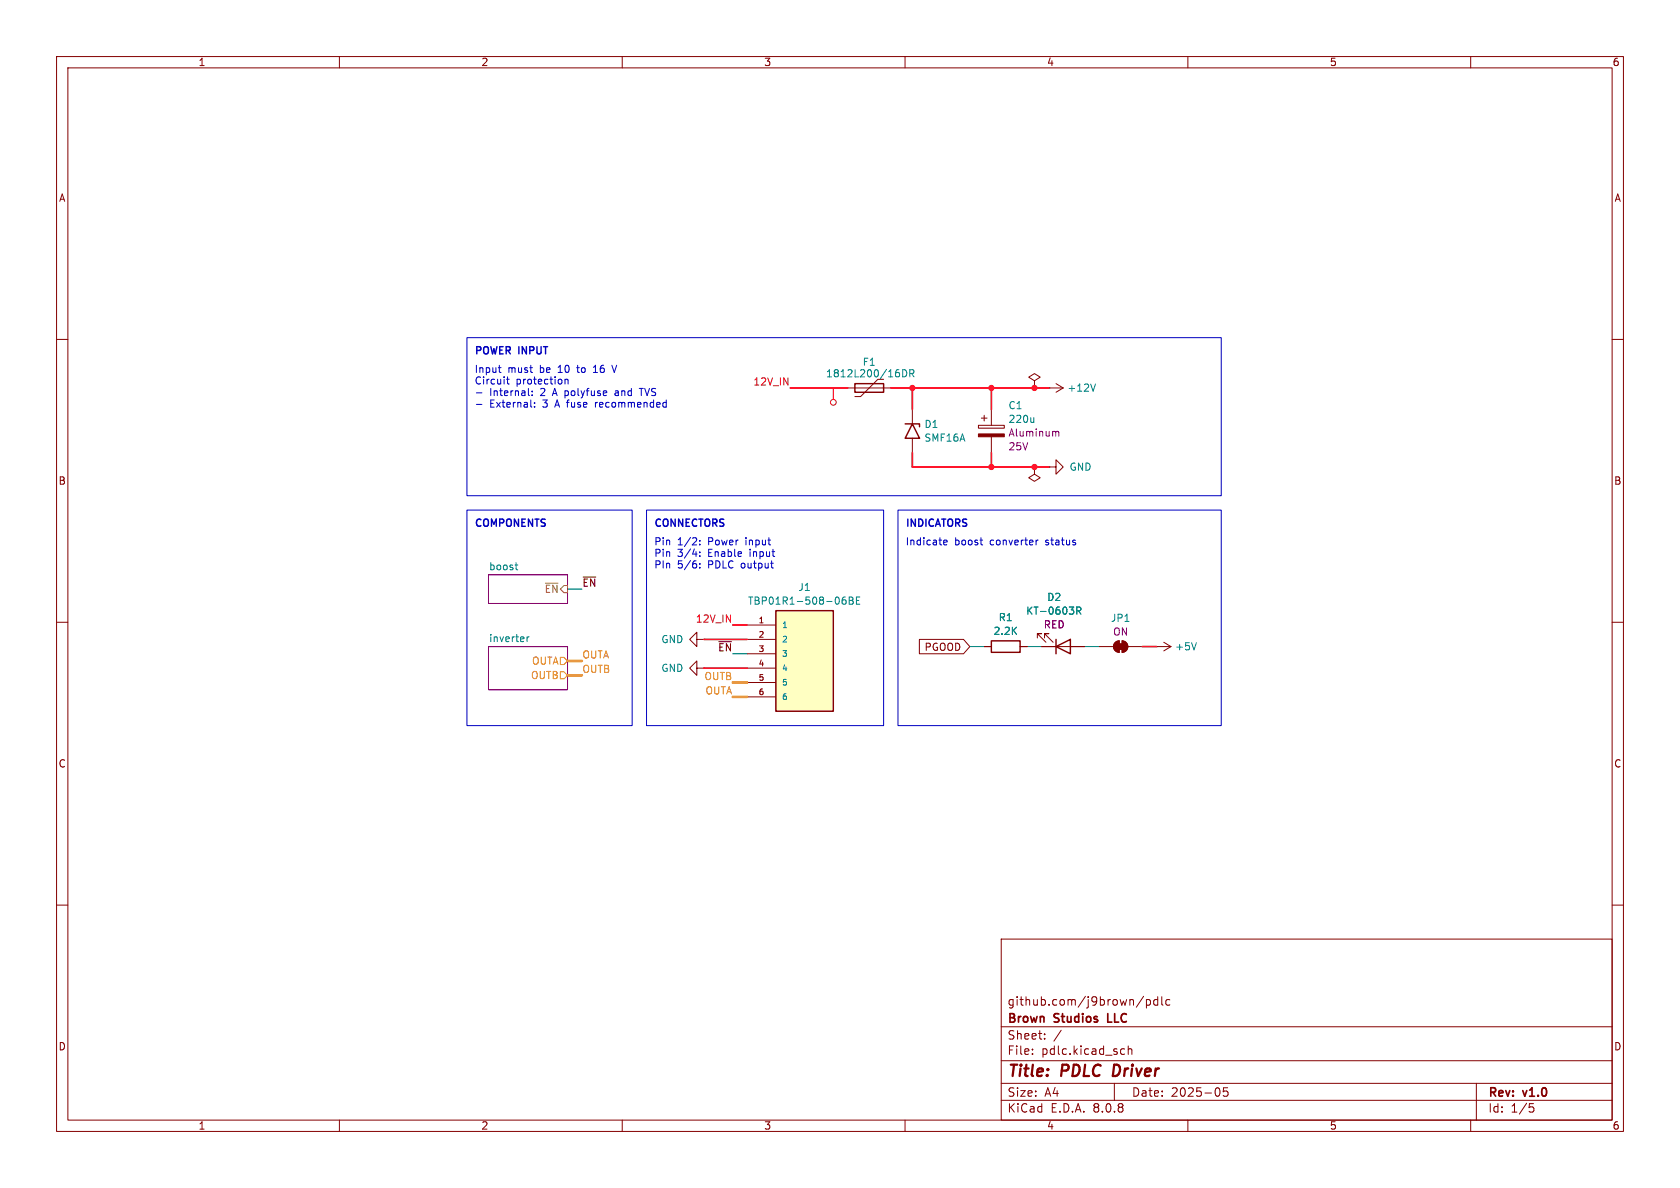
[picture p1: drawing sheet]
(kicad_sch
 (version 20231120)
 (generator "eeschema")
 (generator_version "8.0")
 (paper "A4")
 (title_block
  (title "PDLC Driver")
  (date "2025-05")
  (rev "v1.0")
  (company "Brown Studios LLC")
  (comment 1 "github.com/j9brown/pdlc"))
 (lib_symbols
  (symbol "Device:C_Polarized"
   (pin_numbers hide)
   (pin_names
    (offset 0.254)) (exclude_from_sim no) (in_bom yes) (on_board yes)
   (property "Reference" "C" (at 0.635 2.54 0) (effects (font (size 1.27 1.27)) (justify left)))
   (property "Value" "C_Polarized" (at 0.635 -2.54 0) (effects (font (size 1.27 1.27)) (justify left)))
   (property "Footprint" "" (at 0.9652 -3.81 0) (effects (font (size 1.27 1.27)) (hide yes)))
   (property "Datasheet" "~" (at 0 0 0) (effects (font (size 1.27 1.27)) (hide yes)))
   (property "Description" "Polarized capacitor" (at 0 0 0) (effects (font (size 1.27 1.27)) (hide yes)))
   (symbol "C_Polarized_0_1"
    (rectangle (start -2.286 0.508) (end 2.286 1.016) (stroke (width 0) (type default)) (fill (type none)))
    (polyline (pts (xy -1.778 2.286) (xy -0.762 2.286)) (stroke (width 0) (type default)) (fill (type none)))
    (polyline (pts (xy -1.27 2.794) (xy -1.27 1.778)) (stroke (width 0) (type default)) (fill (type none)))
    (rectangle (start 2.286 -0.508) (end -2.286 -1.016) (stroke (width 0) (type default)) (fill (type outline))))
   (symbol "C_Polarized_1_1"
    (pin passive line (at 0 3.81 270) (length 2.794) (name "~" (effects (font (size 1.27 1.27)))) (number "1" (effects (font (size 1.27 1.27)))))
    (pin passive line (at 0 -3.81 90) (length 2.794) (name "~" (effects (font (size 1.27 1.27)))) (number "2" (effects (font (size 1.27 1.27)))))))
  (symbol "Device:LED"
   (pin_numbers hide)
   (pin_names
    (offset 1.016) hide) (exclude_from_sim no) (in_bom yes) (on_board yes)
   (property "Reference" "D" (at 0 2.54 0) (effects (font (size 1.27 1.27))))
   (property "Value" "LED" (at 0 -2.54 0) (effects (font (size 1.27 1.27))))
   (property "Footprint" "" (at 0 0 0) (effects (font (size 1.27 1.27)) (hide yes)))
   (property "Datasheet" "~" (at 0 0 0) (effects (font (size 1.27 1.27)) (hide yes)))
   (property "Description" "Light emitting diode" (at 0 0 0) (effects (font (size 1.27 1.27)) (hide yes)))
   (symbol "LED_0_1"
    (polyline (pts (xy -1.27 -1.27) (xy -1.27 1.27)) (stroke (width 0.254) (type default)) (fill (type none)))
    (polyline (pts (xy -1.27 0) (xy 1.27 0)) (stroke (width 0) (type default)) (fill (type none)))
    (polyline (pts (xy 1.27 -1.27) (xy 1.27 1.27) (xy -1.27 0) (xy 1.27 -1.27)) (stroke (width 0.254) (type default)) (fill (type none)))
    (polyline (pts (xy -3.048 -0.762) (xy -4.572 -2.286) (xy -3.81 -2.286) (xy -4.572 -2.286) (xy -4.572 -1.524)) (stroke (width 0) (type default)) (fill (type none)))
    (polyline (pts (xy -1.778 -0.762) (xy -3.302 -2.286) (xy -2.54 -2.286) (xy -3.302 -2.286) (xy -3.302 -1.524)) (stroke (width 0) (type default)) (fill (type none))))
   (symbol "LED_1_1"
    (pin passive line (at -3.81 0 0) (length 2.54) (name "K" (effects (font (size 1.27 1.27)))) (number "1" (effects (font (size 1.27 1.27)))))
    (pin passive line (at 3.81 0 180) (length 2.54) (name "A" (effects (font (size 1.27 1.27)))) (number "2" (effects (font (size 1.27 1.27)))))))
  (symbol "Device:Polyfuse"
   (pin_numbers hide)
   (pin_names
    (offset 0)) (exclude_from_sim no) (in_bom yes) (on_board yes)
   (property "Reference" "F" (at -2.54 0 90) (effects (font (size 1.27 1.27))))
   (property "Value" "Polyfuse" (at 2.54 0 90) (effects (font (size 1.27 1.27))))
   (property "Footprint" "" (at 1.27 -5.08 0) (effects (font (size 1.27 1.27)) (justify left) (hide yes)))
   (property "Datasheet" "~" (at 0 0 0) (effects (font (size 1.27 1.27)) (hide yes)))
   (property "Description" "Resettable fuse, polymeric positive temperature coefficient" (at 0 0 0) (effects (font (size 1.27 1.27)) (hide yes)))
   (symbol "Polyfuse_0_1"
    (rectangle (start -0.762 2.54) (end 0.762 -2.54) (stroke (width 0.254) (type default)) (fill (type none)))
    (polyline (pts (xy 0 2.54) (xy 0 -2.54)) (stroke (width 0) (type default)) (fill (type none)))
    (polyline (pts (xy -1.524 2.54) (xy -1.524 1.524) (xy 1.524 -1.524) (xy 1.524 -2.54)) (stroke (width 0) (type default)) (fill (type none))))
   (symbol "Polyfuse_1_1"
    (pin passive line (at 0 3.81 270) (length 1.27) (name "~" (effects (font (size 1.27 1.27)))) (number "1" (effects (font (size 1.27 1.27)))))
    (pin passive line (at 0 -3.81 90) (length 1.27) (name "~" (effects (font (size 1.27 1.27)))) (number "2" (effects (font (size 1.27 1.27)))))))
  (symbol "Device:R"
   (pin_numbers hide)
   (pin_names
    (offset 0)) (exclude_from_sim no) (in_bom yes) (on_board yes)
   (property "Reference" "R" (at 2.032 0 90) (effects (font (size 1.27 1.27))))
   (property "Value" "R" (at 0 0 90) (effects (font (size 1.27 1.27))))
   (property "Footprint" "" (at -1.778 0 90) (effects (font (size 1.27 1.27)) (hide yes)))
   (property "Datasheet" "~" (at 0 0 0) (effects (font (size 1.27 1.27)) (hide yes)))
   (property "Description" "Resistor" (at 0 0 0) (effects (font (size 1.27 1.27)) (hide yes)))
   (symbol "R_0_1"
    (rectangle (start -1.016 -2.54) (end 1.016 2.54) (stroke (width 0.254) (type default)) (fill (type none))))
   (symbol "R_1_1"
    (pin passive line (at 0 3.81 270) (length 1.27) (name "~" (effects (font (size 1.27 1.27)))) (number "1" (effects (font (size 1.27 1.27)))))
    (pin passive line (at 0 -3.81 90) (length 1.27) (name "~" (effects (font (size 1.27 1.27)))) (number "2" (effects (font (size 1.27 1.27)))))))
  (symbol "Diode:SMF16A"
   (pin_numbers hide)
   (pin_names
    (offset 1.016) hide) (exclude_from_sim no) (in_bom yes) (on_board yes)
   (property "Reference" "D" (at 0 2.54 0) (effects (font (size 1.27 1.27))))
   (property "Value" "SMF16A" (at 0 -2.54 0) (effects (font (size 1.27 1.27))))
   (property "Footprint" "Diode_SMD:D_SMF" (at 0 -5.08 0) (effects (font (size 1.27 1.27)) (hide yes)))
   (property "Datasheet" "https://www.vishay.com/doc?85881" (at -1.27 0 0) (effects (font (size 1.27 1.27)) (hide yes)))
   (property "Description" "200W unidirectional Transil Transient Voltage Suppressor, 16Vrwm, SMF" (at 0 0 0) (effects (font (size 1.27 1.27)) (hide yes)))
   (symbol "SMF16A_0_1"
    (polyline (pts (xy -0.762 1.27) (xy -1.27 1.27) (xy -1.27 -1.27)) (stroke (width 0.254) (type default)) (fill (type none)))
    (polyline (pts (xy 1.27 1.27) (xy 1.27 -1.27) (xy -1.27 0) (xy 1.27 1.27)) (stroke (width 0.254) (type default)) (fill (type none))))
   (symbol "SMF16A_1_1"
    (pin passive line (at -3.81 0 0) (length 2.54) (name "A1" (effects (font (size 1.27 1.27)))) (number "1" (effects (font (size 1.27 1.27)))))
    (pin passive line (at 3.81 0 180) (length 2.54) (name "A2" (effects (font (size 1.27 1.27)))) (number "2" (effects (font (size 1.27 1.27)))))))
  (symbol "Jumper:SolderJumper_2_Bridged"
   (pin_numbers hide)
   (pin_names
    (offset 0) hide) (exclude_from_sim yes) (in_bom no) (on_board yes)
   (property "Reference" "JP" (at 0 2.032 0) (effects (font (size 1.27 1.27))))
   (property "Value" "SolderJumper_2_Bridged" (at 0 -2.54 0) (effects (font (size 1.27 1.27))))
   (property "Footprint" "" (at 0 0 0) (effects (font (size 1.27 1.27)) (hide yes)))
   (property "Datasheet" "~" (at 0 0 0) (effects (font (size 1.27 1.27)) (hide yes)))
   (property "Description" "Solder Jumper, 2-pole, closed/bridged" (at 0 0 0) (effects (font (size 1.27 1.27)) (hide yes)))
   (symbol "SolderJumper_2_Bridged_0_1"
    (rectangle (start -0.508 0.508) (end 0.508 -0.508) (stroke (width 0) (type default)) (fill (type outline)))
    (arc (start -0.254 1.016) (mid -1.2656 0) (end -0.254 -1.016) (stroke (width 0) (type default)) (fill (type none)))
    (arc (start -0.254 1.016) (mid -1.2656 0) (end -0.254 -1.016) (stroke (width 0) (type default)) (fill (type outline)))
    (polyline (pts (xy -0.254 1.016) (xy -0.254 -1.016)) (stroke (width 0) (type default)) (fill (type none)))
    (polyline (pts (xy 0.254 1.016) (xy 0.254 -1.016)) (stroke (width 0) (type default)) (fill (type none)))
    (arc (start 0.254 -1.016) (mid 1.2656 0) (end 0.254 1.016) (stroke (width 0) (type default)) (fill (type none)))
    (arc (start 0.254 -1.016) (mid 1.2656 0) (end 0.254 1.016) (stroke (width 0) (type default)) (fill (type outline))))
   (symbol "SolderJumper_2_Bridged_1_1"
    (pin passive line (at -3.81 0 0) (length 2.54) (name "A" (effects (font (size 1.27 1.27)))) (number "1" (effects (font (size 1.27 1.27)))))
    (pin passive line (at 3.81 0 180) (length 2.54) (name "B" (effects (font (size 1.27 1.27)))) (number "2" (effects (font (size 1.27 1.27)))))))
  (symbol "TBP01R1-508-06BE:TBP01R1-508-06BE"
   (pin_names
    (offset 1.016)) (exclude_from_sim no) (in_bom yes) (on_board yes)
   (property "Reference" "J" (at -5.58 10.16 0) (effects (font (size 1.27 1.27)) (justify left bottom)))
   (property "Value" "TBP01R1-508-06BE" (at -5.08 -10.16 0) (effects (font (size 1.27 1.27)) (justify left bottom)))
   (property "Footprint" "TBP01R1-508-06BE:CUI_TBP01R1-508-06BE" (at 0 0 0) (effects (font (size 1.27 1.27)) (justify bottom) (hide yes)))
   (property "Datasheet" "https://www.sameskydevices.com/product/resource/tbp01r1-508.pdf" (at 0 0 0) (effects (font (size 1.27 1.27)) (hide yes)))
   (property "Description" "" (at 0 0 0) (effects (font (size 1.27 1.27)) (hide yes)))
   (property "MF" "CUI Devices" (at 0 0 0) (effects (font (size 1.27 1.27)) (justify bottom) (hide yes)))
   (property "Description_1" "2~24 Poles, Pluggable, Receptacle, Horizontal, 5.08 Pitch, Terminal Block Connector" (at 0 0 0) (effects (font (size 1.27 1.27)) (justify bottom) (hide yes)))
   (property "Package" "None" (at 0 0 0) (effects (font (size 1.27 1.27)) (justify bottom) (hide yes)))
   (property "Price" "None" (at 0 0 0) (effects (font (size 1.27 1.27)) (justify bottom) (hide yes)))
   (property "MP" "TBP01R1-508-06BE" (at 0 0 0) (effects (font (size 1.27 1.27)) (justify bottom) (hide yes)))
   (symbol "TBP01R1-508-06BE_0_0"
    (rectangle (start -5.08 -7.62) (end 5.08 10.16) (stroke (width 0.254) (type default)) (fill (type background)))
    (pin passive line (at -10.16 7.62 0) (length 5.08) (name "1" (effects (font (size 1.016 1.016)))) (number "1" (effects (font (size 1.016 1.016)))))
    (pin passive line (at -10.16 5.08 0) (length 5.08) (name "2" (effects (font (size 1.016 1.016)))) (number "2" (effects (font (size 1.016 1.016)))))
    (pin passive line (at -10.16 2.54 0) (length 5.08) (name "3" (effects (font (size 1.016 1.016)))) (number "3" (effects (font (size 1.016 1.016)))))
    (pin passive line (at -10.16 0 0) (length 5.08) (name "4" (effects (font (size 1.016 1.016)))) (number "4" (effects (font (size 1.016 1.016)))))
    (pin passive line (at -10.16 -2.54 0) (length 5.08) (name "5" (effects (font (size 1.016 1.016)))) (number "5" (effects (font (size 1.016 1.016)))))
    (pin passive line (at -10.16 -5.08 0) (length 5.08) (name "6" (effects (font (size 1.016 1.016)))) (number "6" (effects (font (size 1.016 1.016)))))))
  (symbol "power:+12V"
   (power)
   (pin_numbers hide)
   (pin_names
    (offset 0) hide) (exclude_from_sim no) (in_bom yes) (on_board yes)
   (property "Reference" "#PWR" (at 0 -3.81 0) (effects (font (size 1.27 1.27)) (hide yes)))
   (property "Value" "+12V" (at 0 3.556 0) (effects (font (size 1.27 1.27))))
   (property "Footprint" "" (at 0 0 0) (effects (font (size 1.27 1.27)) (hide yes)))
   (property "Datasheet" "" (at 0 0 0) (effects (font (size 1.27 1.27)) (hide yes)))
   (property "Description" "Power symbol creates a global label with name \"+12V\"" (at 0 0 0) (effects (font (size 1.27 1.27)) (hide yes)))
   (symbol "+12V_0_1"
    (polyline (pts (xy -0.762 1.27) (xy 0 2.54)) (stroke (width 0) (type default)) (fill (type none)))
    (polyline (pts (xy 0 0) (xy 0 2.54)) (stroke (width 0) (type default)) (fill (type none)))
    (polyline (pts (xy 0 2.54) (xy 0.762 1.27)) (stroke (width 0) (type default)) (fill (type none))))
   (symbol "+12V_1_1"
    (pin power_in line (at 0 0 90) (length 0) (name "~" (effects (font (size 1.27 1.27)))) (number "1" (effects (font (size 1.27 1.27)))))))
  (symbol "power:+5V"
   (power)
   (pin_numbers hide)
   (pin_names
    (offset 0) hide) (exclude_from_sim no) (in_bom yes) (on_board yes)
   (property "Reference" "#PWR" (at 0 -3.81 0) (effects (font (size 1.27 1.27)) (hide yes)))
   (property "Value" "+5V" (at 0 3.556 0) (effects (font (size 1.27 1.27))))
   (property "Footprint" "" (at 0 0 0) (effects (font (size 1.27 1.27)) (hide yes)))
   (property "Datasheet" "" (at 0 0 0) (effects (font (size 1.27 1.27)) (hide yes)))
   (property "Description" "Power symbol creates a global label with name \"+5V\"" (at 0 0 0) (effects (font (size 1.27 1.27)) (hide yes)))
   (symbol "+5V_0_1"
    (polyline (pts (xy -0.762 1.27) (xy 0 2.54)) (stroke (width 0) (type default)) (fill (type none)))
    (polyline (pts (xy 0 0) (xy 0 2.54)) (stroke (width 0) (type default)) (fill (type none)))
    (polyline (pts (xy 0 2.54) (xy 0.762 1.27)) (stroke (width 0) (type default)) (fill (type none))))
   (symbol "+5V_1_1"
    (pin power_in line (at 0 0 90) (length 0) (name "~" (effects (font (size 1.27 1.27)))) (number "1" (effects (font (size 1.27 1.27)))))))
  (symbol "power:GND"
   (power)
   (pin_numbers hide)
   (pin_names
    (offset 0) hide) (exclude_from_sim no) (in_bom yes) (on_board yes)
   (property "Reference" "#PWR" (at 0 -6.35 0) (effects (font (size 1.27 1.27)) (hide yes)))
   (property "Value" "GND" (at 0 -3.81 0) (effects (font (size 1.27 1.27))))
   (property "Footprint" "" (at 0 0 0) (effects (font (size 1.27 1.27)) (hide yes)))
   (property "Datasheet" "" (at 0 0 0) (effects (font (size 1.27 1.27)) (hide yes)))
   (property "Description" "Power symbol creates a global label with name \"GND\" , ground" (at 0 0 0) (effects (font (size 1.27 1.27)) (hide yes)))
   (symbol "GND_0_1"
    (polyline (pts (xy 0 0) (xy 0 -1.27) (xy 1.27 -1.27) (xy 0 -2.54) (xy -1.27 -1.27) (xy 0 -1.27)) (stroke (width 0) (type default)) (fill (type none))))
   (symbol "GND_1_1"
    (pin power_in line (at 0 0 270) (length 0) (name "~" (effects (font (size 1.27 1.27)))) (number "1" (effects (font (size 1.27 1.27)))))))
  (symbol "power:PWR_FLAG"
   (power)
   (pin_numbers hide)
   (pin_names
    (offset 0) hide) (exclude_from_sim no) (in_bom yes) (on_board yes)
   (property "Reference" "#FLG" (at 0 1.905 0) (effects (font (size 1.27 1.27)) (hide yes)))
   (property "Value" "PWR_FLAG" (at 0 3.81 0) (effects (font (size 1.27 1.27))))
   (property "Footprint" "" (at 0 0 0) (effects (font (size 1.27 1.27)) (hide yes)))
   (property "Datasheet" "~" (at 0 0 0) (effects (font (size 1.27 1.27)) (hide yes)))
   (property "Description" "Special symbol for telling ERC where power comes from" (at 0 0 0) (effects (font (size 1.27 1.27)) (hide yes)))
   (symbol "PWR_FLAG_0_0"
    (pin power_out line (at 0 0 90) (length 0) (name "~" (effects (font (size 1.27 1.27)))) (number "1" (effects (font (size 1.27 1.27))))))
   (symbol "PWR_FLAG_0_1"
    (polyline (pts (xy 0 0) (xy 0 1.27) (xy -1.016 1.905) (xy 0 2.54) (xy 1.016 1.905) (xy 0 1.27)) (stroke (width 0) (type default)) (fill (type none))))))
 (junction
  (at 175.26 68.58)
  (diameter 0)
  (color 0 0 0 0))
 (junction
  (at 182.88 68.58)
  (diameter 0)
  (color 0 0 0 0))
 (junction
  (at 182.88 82.55)
  (diameter 0)
  (color 0 0 0 0))
 (junction
  (at 161.29 68.58)
  (diameter 0)
  (color 0 0 0 0))
 (junction
  (at 175.26 82.55)
  (diameter 0)
  (color 0 0 0 0))
 (wire
  (pts (xy 161.29 68.58) (xy 175.26 68.58))
  (stroke (width 0) (type default)))
 (wire
  (pts (xy 100.33 116.84) (xy 102.87 116.84))
  (stroke (width 0) (type default)))
 (wire
  (pts (xy 181.61 114.3) (xy 184.15 114.3))
  (stroke (width 0) (type default)))
 (wire
  (pts (xy 175.26 68.58) (xy 175.26 72.39))
  (stroke (width 0) (type default)))
 (wire
  (pts (xy 157.48 68.58) (xy 161.29 68.58))
  (stroke (width 0) (type default)))
 (wire
  (pts (xy 175.26 68.58) (xy 182.88 68.58))
  (stroke (width 0) (type default)))
 (wire
  (pts (xy 124.46 118.11) (xy 132.08 118.11))
  (stroke (width 0) (type default)))
 (wire
  (pts (xy 129.54 120.65) (xy 132.08 120.65))
  (stroke (width 0) (type default)))
 (wire
  (pts (xy 175.26 80.01) (xy 175.26 82.55))
  (stroke (width 0) (type default)))
 (wire
  (pts (xy 100.33 104.14) (xy 102.87 104.14))
  (stroke (width 0) (type default)))
 (wire
  (pts (xy 182.88 82.55) (xy 185.42 82.55))
  (stroke (width 0) (type default)))
 (wire
  (pts (xy 100.33 119.38) (xy 102.87 119.38))
  (stroke (width 0) (type default)))
 (wire
  (pts (xy 191.77 114.3) (xy 194.31 114.3))
  (stroke (width 0) (type default)))
 (wire
  (pts (xy 124.46 113.03) (xy 132.08 113.03))
  (stroke (width 0) (type default)))
 (wire
  (pts (xy 129.54 123.19) (xy 132.08 123.19))
  (stroke (width 0) (type default)))
 (wire
  (pts (xy 139.7 68.58) (xy 149.86 68.58))
  (stroke (width 0) (type default)))
 (wire
  (pts (xy 129.54 115.57) (xy 132.08 115.57))
  (stroke (width 0) (type default)))
 (wire
  (pts (xy 171.45 114.3) (xy 173.99 114.3))
  (stroke (width 0) (type default)))
 (wire
  (pts (xy 161.29 68.58) (xy 161.29 72.39))
  (stroke (width 0) (type default)))
 (wire
  (pts (xy 175.26 82.55) (xy 182.88 82.55))
  (stroke (width 0) (type default)))
 (wire
  (pts (xy 161.29 82.55) (xy 175.26 82.55))
  (stroke (width 0) (type default)))
 (wire
  (pts (xy 129.54 110.49) (xy 132.08 110.49))
  (stroke (width 0) (type default)))
 (wire
  (pts (xy 204.47 114.3) (xy 201.93 114.3))
  (stroke (width 0) (type default)))
 (wire
  (pts (xy 182.88 68.58) (xy 185.42 68.58))
  (stroke (width 0) (type default)))
 (wire
  (pts (xy 161.29 80.01) (xy 161.29 82.55))
  (stroke (width 0) (type default)))
 (rectangle
  (start 114.3 90.17)
  (end 156.21 128.27)
  (stroke (width 0) (type default))
  (fill (type none)))
 (rectangle
  (start 82.55 59.69)
  (end 215.9 87.63)
  (stroke (width 0) (type default))
  (fill (type none)))
 (rectangle
  (start 82.55 90.17)
  (end 111.76 128.27)
  (stroke (width 0) (type default))
  (fill (type none)))
 (rectangle
  (start 158.75 90.17)
  (end 215.9 128.27)
  (stroke (width 0) (type default))
  (fill (type none)))
 (text "POWER INPUT"
  (exclude_from_sim no)
  (at 83.82 62.23 0)
  (effects (font (size 1.27 1.27) (thickness 0.254)
    (bold yes)) (justify left)))
 (text "Indicate boost converter status"
  (exclude_from_sim no)
  (at 160.02 95.25 0)
  (effects (font (size 1.27 1.27)) (justify left top)))
 (text "CONNECTORS"
  (exclude_from_sim no)
  (at 115.57 92.71 0)
  (effects (font (size 1.27 1.27) (thickness 0.254)
    (bold yes)) (justify left)))
 (text "INDICATORS"
  (exclude_from_sim no)
  (at 160.02 92.71 0)
  (effects (font (size 1.27 1.27) (thickness 0.254)
    (bold yes)) (justify left)))
 (text "COMPONENTS"
  (exclude_from_sim no)
  (at 83.82 92.71 0)
  (effects (font (size 1.27 1.27) (thickness 0.254)
    (bold yes)) (justify left)))
 (text "Pin 1/2: Power input\nPin 3/4: Enable input\nPIn 5/6: PDLC output"
  (exclude_from_sim no)
  (at 115.57 95.25 0)
  (effects (font (size 1.27 1.27)) (justify left top)))
 (text "Input must be 10 to 16 V\nCircuit protection\n- Internal: 2 A polyfuse and TVS\n- External: 3 A fuse recommended"
  (exclude_from_sim no)
  (at 83.82 64.77 0)
  (effects (font (size 1.27 1.27)) (justify left top)))
 (label "OUTA"
  (at 129.54 123.19 180)
  (effects (font (size 1.27 1.27)) (justify right bottom)))
 (label "~{EN}"
  (at 102.87 104.14 0)
  (effects (font (size 1.27 1.27)) (justify left bottom)))
 (label "~{EN}"
  (at 129.54 115.57 180)
  (effects (font (size 1.27 1.27)) (justify right bottom)))
 (label "12V_IN"
  (at 129.54 110.49 180)
  (effects (font (size 1.27 1.27)) (justify right bottom)))
 (label "12V_IN"
  (at 139.7 68.58 180)
  (effects (font (size 1.27 1.27)) (justify right bottom)))
 (label "OUTB"
  (at 129.54 120.65 180)
  (effects (font (size 1.27 1.27)) (justify right bottom)))
 (label "OUTB"
  (at 102.87 119.38 0)
  (effects (font (size 1.27 1.27)) (justify left bottom)))
 (label "OUTA"
  (at 102.87 116.84 0)
  (effects (font (size 1.27 1.27)) (justify left bottom)))
 (global_label "PGOOD"
  (shape input)
  (at 171.45 114.3 180)
  (fields_autoplaced yes)
  (effects (font (size 1.27 1.27)) (justify right))
  (property "Intersheetrefs" "${INTERSHEET_REFS}" (at 161.9938 114.3 0) (effects (font (size 1.27 1.27)) (justify right) (hide yes))))
 (netclass_flag ""
  (length 2.54)
  (shape round)
  (at 147.32 68.58 180)
  (fields_autoplaced yes)
  (effects (font (size 1.27 1.27)) (justify right bottom))
  (property "Netclass" "Power" (at 148.0185 71.12 0) (effects (font (size 1.27 1.27)
    (italic yes)) (justify left) (hide yes))))
 (symbol
  (lib_id "power:GND")
  (at 124.46 113.03 270)
  (unit 1)
  (exclude_from_sim no)
  (in_bom yes)
  (on_board yes)
  (dnp no)
  (property "Reference" "#PWR03" (at 118.11 113.03 0) (effects (font (size 1.27 1.27)) (hide yes)))
  (property "Value" "GND" (at 120.904 113.03 90) (effects (font (size 1.27 1.27)) (justify right)))
  (property "Footprint" "" (at 124.46 113.03 0) (effects (font (size 1.27 1.27)) (hide yes)))
  (property "Datasheet" "" (at 124.46 113.03 0) (effects (font (size 1.27 1.27)) (hide yes)))
  (property "Description" "Power symbol creates a global label with name \"GND\" , ground" (at 124.46 113.03 0) (effects (font (size 1.27 1.27)) (hide yes)))
  (pin "1"))
 (symbol
  (lib_id "power:PWR_FLAG")
  (at 182.88 82.55 180)
  (unit 1)
  (exclude_from_sim no)
  (in_bom yes)
  (on_board yes)
  (dnp no)
  (fields_autoplaced yes)
  (property "Reference" "#FLG02" (at 182.88 84.455 0) (effects (font (size 1.27 1.27)) (hide yes)))
  (property "Value" "PWR_FLAG" (at 182.88 86.6831 0) (effects (font (size 1.27 1.27)) (hide yes)))
  (property "Footprint" "" (at 182.88 82.55 0) (effects (font (size 1.27 1.27)) (hide yes)))
  (property "Datasheet" "~" (at 182.88 82.55 0) (effects (font (size 1.27 1.27)) (hide yes)))
  (property "Description" "Special symbol for telling ERC where power comes from" (at 182.88 82.55 0) (effects (font (size 1.27 1.27)) (hide yes)))
  (pin "1"))
 (symbol
  (lib_id "power:GND")
  (at 185.42 82.55 90)
  (unit 1)
  (exclude_from_sim no)
  (in_bom yes)
  (on_board yes)
  (dnp no)
  (property "Reference" "#PWR02" (at 191.77 82.55 0) (effects (font (size 1.27 1.27)) (hide yes)))
  (property "Value" "GND" (at 188.976 82.55 90) (effects (font (size 1.27 1.27)) (justify right)))
  (property "Footprint" "" (at 185.42 82.55 0) (effects (font (size 1.27 1.27)) (hide yes)))
  (property "Datasheet" "" (at 185.42 82.55 0) (effects (font (size 1.27 1.27)) (hide yes)))
  (property "Description" "Power symbol creates a global label with name \"GND\" , ground" (at 185.42 82.55 0) (effects (font (size 1.27 1.27)) (hide yes)))
  (pin "1"))
 (symbol
  (lib_id "Device:C_Polarized")
  (at 175.26 76.2 0)
  (unit 1)
  (exclude_from_sim no)
  (in_bom yes)
  (on_board yes)
  (dnp no)
  (fields_autoplaced yes)
  (property "Reference" "C1" (at 178.181 71.6745 0) (effects (font (size 1.27 1.27)) (justify left)))
  (property "Value" "220u" (at 178.181 74.0988 0) (effects (font (size 1.27 1.27)) (justify left)))
  (property "Footprint" "Capacitor_THT:CP_Radial_D6.3mm_P2.50mm" (at 176.2252 80.01 0) (effects (font (size 1.27 1.27)) (hide yes)))
  (property "Datasheet" "https://jlcpcb.com/api/file/downloadByFileSystemAccessId/8589836188094652416" (at 175.26 76.2 0) (effects (font (size 1.27 1.27)) (hide yes)))
  (property "Description" "Polarized capacitor" (at 175.26 76.2 0) (effects (font (size 1.27 1.27)) (hide yes)))
  (property "LCSC" "C2887216" (at 175.26 76.2 0) (effects (font (size 1.27 1.27)) (hide yes)))
  (property "Type" "Aluminum" (at 178.181 76.5231 0) (effects (font (size 1.27 1.27)) (justify left)))
  (property "Rating" "25V" (at 178.181 78.9474 0) (effects (font (size 1.27 1.27)) (justify left)))
  (property "Manufacturer" "NJCON" (at 175.26 76.2 0) (effects (font (size 1.27 1.27)) (hide yes)))
  (property "Part" "2210250609R00" (at 175.26 76.2 0) (effects (font (size 1.27 1.27)) (hide yes)))
  (pin "1")
  (pin "2"))
 (symbol
  (lib_id "TBP01R1-508-06BE:TBP01R1-508-06BE")
  (at 142.24 118.11 0)
  (unit 1)
  (exclude_from_sim no)
  (in_bom yes)
  (on_board yes)
  (dnp no)
  (fields_autoplaced yes)
  (property "Reference" "J1" (at 142.24 103.8055 0) (effects (font (size 1.27 1.27))))
  (property "Value" "TBP01R1-508-06BE" (at 142.24 106.2298 0) (effects (font (size 1.27 1.27))))
  (property "Footprint" "TBP01R1-508-06BE:CUI_TBP01R1-508-06BE" (at 142.24 118.11 0) (effects (font (size 1.27 1.27)) (justify bottom) (hide yes)))
  (property "Datasheet" "https://www.sameskydevices.com/product/resource/tbp01r1-508.pdf" (at 142.24 118.11 0) (effects (font (size 1.27 1.27)) (hide yes)))
  (property "Description" "" (at 142.24 118.11 0) (effects (font (size 1.27 1.27)) (hide yes)))
  (property "MF" "CUI Devices" (at 142.24 118.11 0) (effects (font (size 1.27 1.27)) (justify bottom) (hide yes)))
  (property "Package" "None" (at 142.24 118.11 0) (effects (font (size 1.27 1.27)) (justify bottom) (hide yes)))
  (property "Price" "None" (at 142.24 118.11 0) (effects (font (size 1.27 1.27)) (justify bottom) (hide yes)))
  (property "MP" "TBP01R1-508-06BE" (at 142.24 118.11 0) (effects (font (size 1.27 1.27)) (justify bottom) (hide yes)))
  (pin "1")
  (pin "4")
  (pin "6")
  (pin "3")
  (pin "5")
  (pin "2"))
 (symbol
  (lib_id "Device:Polyfuse")
  (at 153.67 68.58 90)
  (unit 1)
  (exclude_from_sim no)
  (in_bom yes)
  (on_board yes)
  (dnp no)
  (property "Reference" "F1" (at 153.67 64.008 90) (effects (font (size 1.27 1.27))))
  (property "Value" "1812L200/16DR" (at 153.924 66.04 90) (effects (font (size 1.27 1.27))))
  (property "Footprint" "1812L:1812L" (at 158.75 67.31 0) (effects (font (size 1.27 1.27)) (justify left) (hide yes)))
  (property "Datasheet" "https://www.littelfuse.com/assetdocs/resettable-ptcs-1812l-datasheet?assetguid=ca5c80cb-504e-4a8a-8e74-0107520a1717" (at 153.67 68.58 0) (effects (font (size 1.27 1.27)) (hide yes)))
  (property "Description" "Resettable fuse, polymeric positive temperature coefficient" (at 153.67 68.58 0) (effects (font (size 1.27 1.27)) (hide yes)))
  (property "LCSC" "C439873" (at 153.67 68.58 90) (effects (font (size 1.27 1.27)) (hide yes)))
  (pin "1")
  (pin "2"))
 (symbol
  (lib_id "power:GND")
  (at 124.46 118.11 270)
  (unit 1)
  (exclude_from_sim no)
  (in_bom yes)
  (on_board yes)
  (dnp no)
  (property "Reference" "#PWR05" (at 118.11 118.11 0) (effects (font (size 1.27 1.27)) (hide yes)))
  (property "Value" "GND" (at 120.904 118.11 90) (effects (font (size 1.27 1.27)) (justify right)))
  (property "Footprint" "" (at 124.46 118.11 0) (effects (font (size 1.27 1.27)) (hide yes)))
  (property "Datasheet" "" (at 124.46 118.11 0) (effects (font (size 1.27 1.27)) (hide yes)))
  (property "Description" "Power symbol creates a global label with name \"GND\" , ground" (at 124.46 118.11 0) (effects (font (size 1.27 1.27)) (hide yes)))
  (pin "1"))
 (symbol
  (lib_id "power:+12V")
  (at 185.42 68.58 270)
  (unit 1)
  (exclude_from_sim no)
  (in_bom yes)
  (on_board yes)
  (dnp no)
  (fields_autoplaced yes)
  (property "Reference" "#PWR01" (at 181.61 68.58 0) (effects (font (size 1.27 1.27)) (hide yes)))
  (property "Value" "+12V" (at 188.595 68.58 90) (effects (font (size 1.27 1.27)) (justify left)))
  (property "Footprint" "" (at 185.42 68.58 0) (effects (font (size 1.27 1.27)) (hide yes)))
  (property "Datasheet" "" (at 185.42 68.58 0) (effects (font (size 1.27 1.27)) (hide yes)))
  (property "Description" "Power symbol creates a global label with name \"+12V\"" (at 185.42 68.58 0) (effects (font (size 1.27 1.27)) (hide yes)))
  (pin "1"))
 (symbol
  (lib_id "Diode:SMF16A")
  (at 161.29 76.2 270)
  (unit 1)
  (exclude_from_sim no)
  (in_bom yes)
  (on_board yes)
  (dnp no)
  (fields_autoplaced yes)
  (property "Reference" "D1" (at 163.322 74.9878 90) (effects (font (size 1.27 1.27)) (justify left)))
  (property "Value" "SMF16A" (at 163.322 77.4121 90) (effects (font (size 1.27 1.27)) (justify left)))
  (property "Footprint" "Diode_SMD:D_SMF" (at 156.21 76.2 0) (effects (font (size 1.27 1.27)) (hide yes)))
  (property "Datasheet" "https://www.littelfuse.com/assetdocs/tvs-diodes-smf-datasheet" (at 161.29 74.93 0) (effects (font (size 1.27 1.27)) (hide yes)))
  (property "Description" "200W unidirectional Transil Transient Voltage Suppressor, 16Vrwm, SMF" (at 161.29 76.2 0) (effects (font (size 1.27 1.27)) (hide yes)))
  (property "LCSC" "C207257" (at 161.29 76.2 90) (effects (font (size 1.27 1.27)) (hide yes)))
  (property "Alternative" "SMF16A-E3-08" (at 161.29 76.2 90) (effects (font (size 1.27 1.27)) (hide yes)))
  (pin "1")
  (pin "2"))
 (symbol
  (lib_id "Device:R")
  (at 177.8 114.3 270)
  (mirror x)
  (unit 1)
  (exclude_from_sim no)
  (in_bom yes)
  (on_board yes)
  (dnp no)
  (fields_autoplaced yes)
  (property "Reference" "R1" (at 177.8 109.1395 90) (effects (font (size 1.27 1.27))))
  (property "Value" "2.2K" (at 177.8 111.5638 90) (effects (font (size 1.27 1.27))))
  (property "Footprint" "Resistor_SMD:R_0603_1608Metric" (at 177.8 116.078 90) (effects (font (size 1.27 1.27)) (hide yes)))
  (property "Datasheet" "~" (at 177.8 114.3 0) (effects (font (size 1.27 1.27)) (hide yes)))
  (property "Description" "Resistor" (at 177.8 114.3 0) (effects (font (size 1.27 1.27)) (hide yes)))
  (property "LCSC" "C4190" (at 177.8 114.3 0) (effects (font (size 1.27 1.27)) (hide yes)))
  (pin "2")
  (pin "1"))
 (symbol
  (lib_id "Device:LED")
  (at 187.96 114.3 0)
  (mirror x)
  (unit 1)
  (exclude_from_sim no)
  (in_bom yes)
  (on_board yes)
  (dnp no)
  (fields_autoplaced yes)
  (property "Reference" "D2" (at 186.3725 105.5723 0) (effects (font (size 1.27 1.27))))
  (property "Value" "KT-0603R" (at 186.3725 107.9966 0) (effects (font (size 1.27 1.27))))
  (property "Footprint" "LED_SMD:LED_0603_1608Metric_Pad1.05x0.95mm_HandSolder" (at 187.96 114.3 0) (effects (font (size 1.27 1.27)) (hide yes)))
  (property "Datasheet" "~" (at 187.96 114.3 0) (effects (font (size 1.27 1.27)) (hide yes)))
  (property "Description" "Light emitting diode" (at 187.96 114.3 0) (effects (font (size 1.27 1.27)) (hide yes)))
  (property "Rating" "RED" (at 186.3725 110.4209 0) (effects (font (size 1.27 1.27))))
  (property "LCSC" "C2286" (at 187.96 114.3 0) (effects (font (size 1.27 1.27)) (hide yes)))
  (pin "1")
  (pin "2"))
 (symbol
  (lib_id "Jumper:SolderJumper_2_Bridged")
  (at 198.12 114.3 0)
  (mirror y)
  (unit 1)
  (exclude_from_sim yes)
  (in_bom no)
  (on_board yes)
  (dnp no)
  (fields_autoplaced yes)
  (property "Reference" "JP1" (at 198.12 109.2665 0) (effects (font (size 1.27 1.27))))
  (property "Value" "SolderJumper_2_Bridged" (at 198.12 111.6908 0) (effects (font (size 1.27 1.27)) (hide yes)))
  (property "Footprint" "Jumper:SolderJumper-2_P1.3mm_Bridged_RoundedPad1.0x1.5mm" (at 198.12 114.3 0) (effects (font (size 1.27 1.27)) (hide yes)))
  (property "Datasheet" "~" (at 198.12 114.3 0) (effects (font (size 1.27 1.27)) (hide yes)))
  (property "Description" "Solder Jumper, 2-pole, closed/bridged" (at 198.12 114.3 0) (effects (font (size 1.27 1.27)) (hide yes)))
  (property "Label" "ON" (at 198.12 111.6908 0) (effects (font (size 1.27 1.27))))
  (pin "2")
  (pin "1"))
 (symbol
  (lib_id "power:+5V")
  (at 204.47 114.3 270)
  (mirror x)
  (unit 1)
  (exclude_from_sim no)
  (in_bom yes)
  (on_board yes)
  (dnp no)
  (fields_autoplaced yes)
  (property "Reference" "#PWR04" (at 200.66 114.3 0) (effects (font (size 1.27 1.27)) (hide yes)))
  (property "Value" "+5V" (at 207.645 114.3 90) (effects (font (size 1.27 1.27)) (justify left)))
  (property "Footprint" "" (at 204.47 114.3 0) (effects (font (size 1.27 1.27)) (hide yes)))
  (property "Datasheet" "" (at 204.47 114.3 0) (effects (font (size 1.27 1.27)) (hide yes)))
  (property "Description" "Power symbol creates a global label with name \"+5V\"" (at 204.47 114.3 0) (effects (font (size 1.27 1.27)) (hide yes)))
  (pin "1"))
 (symbol
  (lib_id "power:PWR_FLAG")
  (at 182.88 68.58 0)
  (unit 1)
  (exclude_from_sim no)
  (in_bom yes)
  (on_board yes)
  (dnp no)
  (fields_autoplaced yes)
  (property "Reference" "#FLG01" (at 182.88 66.675 0) (effects (font (size 1.27 1.27)) (hide yes)))
  (property "Value" "PWR_FLAG" (at 182.88 64.4469 0) (effects (font (size 1.27 1.27)) (hide yes)))
  (property "Footprint" "" (at 182.88 68.58 0) (effects (font (size 1.27 1.27)) (hide yes)))
  (property "Datasheet" "~" (at 182.88 68.58 0) (effects (font (size 1.27 1.27)) (hide yes)))
  (property "Description" "Special symbol for telling ERC where power comes from" (at 182.88 68.58 0) (effects (font (size 1.27 1.27)) (hide yes)))
  (pin "1"))
 (sheet
  (at 86.36 114.3)
  (size 13.97 7.62)
  (fields_autoplaced yes)
  (stroke (width 0.1524) (type solid))
  (fill (color 0 0 0 0.0000))
  (property "Sheetname" "inverter" (at 86.36 113.5884 0) (effects (font (size 1.27 1.27)) (justify left bottom)))
  (property "Sheetfile" "inverter.kicad_sch" (at 86.36 122.5046 0) (effects (font (size 1.27 1.27)) (justify left top) (hide yes)))
  (pin "OUTA" output (at 100.33 116.84 0) (effects (font (size 1.27 1.27)) (justify right)))
  (pin "OUTB" output (at 100.33 119.38 0) (effects (font (size 1.27 1.27)) (justify right))))
 (sheet
  (at 86.36 101.6)
  (size 13.97 5.08)
  (fields_autoplaced yes)
  (stroke (width 0.1524) (type solid))
  (fill (color 0 0 0 0.0000))
  (property "Sheetname" "boost" (at 86.36 100.8884 0) (effects (font (size 1.27 1.27)) (justify left bottom)))
  (property "Sheetfile" "boost.kicad_sch" (at 86.36 107.2646 0) (effects (font (size 1.27 1.27)) (justify left top) (hide yes)))
  (pin "~{EN}" input (at 100.33 104.14 0) (effects (font (size 1.27 1.27)) (justify right))))
 (sheet_instances
  (path ""
   (page "1"))))
